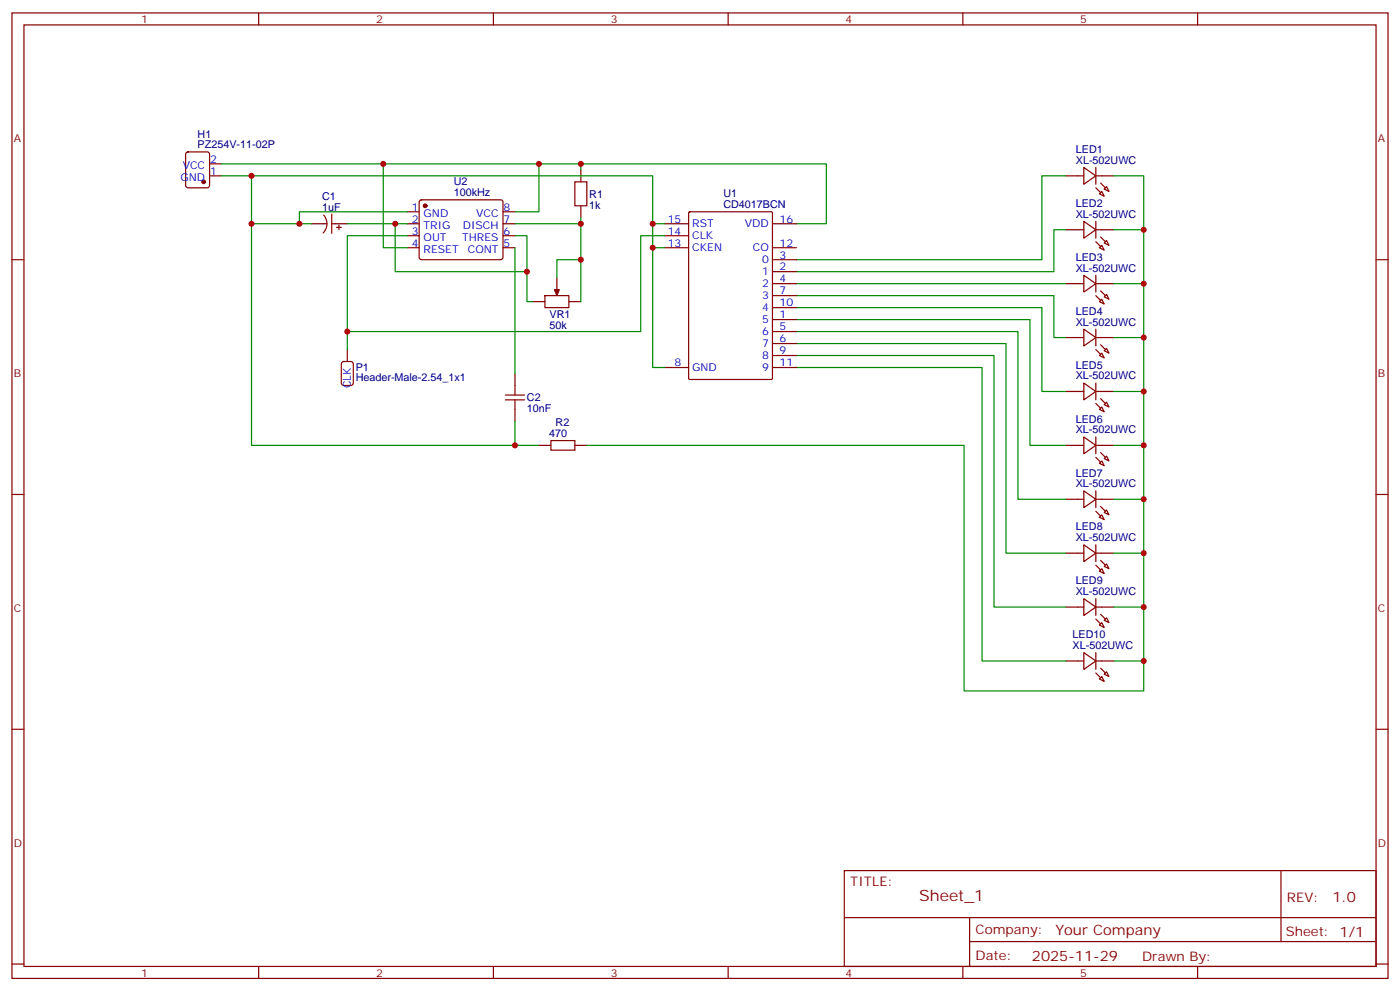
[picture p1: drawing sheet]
<svg xmlns="http://www.w3.org/2000/svg" width="412mm" height="292mm" viewBox="0 0 412 292" stroke-linecap="round" stroke-linejoin="round" font-family="sans-serif">
<g fill="none" stroke="#870000" stroke-width=".35">
<path d="M3.5 3.8h405.4v284.3h-405.4zM7.1 7.3h398.2v277.3h-398.2zM76.2 3.8v3.5M145.3 3.8v3.5M214.5 3.8v3.5M283.6 3.8v3.5M352.8 3.8v3.5M54.9 44.9l.5-.2h5.6l.7 .5v9.4l-.4 .7h-5.9l-.7-.4v-9.5zM61.7 51.8h3.6M61.7 48.3h3.6M123.7 59l.5-.2h23.3l.5 .2 .2 .5-.1 16.6-.6 .4-23.6-.1-.4-.6v-16.3zM169.3 53.6h3.6v7h-3.6z"/>
<path d="M171.1 50v3.6M314 51.8h5.3M319.3 49.3l3.5 2.5-3.5 2.5zM322.8 51.8h5.3M322.8 49.3v5M323.8 57.1l.8-.7 .7 1.4zM325.3 55.7l.7-.7 .7 1.4zM3.5 76.5h3.6M91.7 65.9h4.6M95.3 63.4a3.8 3.8 0 0 1-.1 5.2M97.7 65.9h4.6M97.7 63.1v5.6"/>
<path d="M99.1 67h1.4M99.8 66.3v1.4M119.9 62.4h3.6M119.9 65.9h3.6M119.9 69.4h3.6M119.9 73h3.6M148.2 62.4h3.5M148.2 65.9h3.5M148.2 69.4h3.5M148.2 73h3.5M171.1 60.6v3.5M195.8 65.9h7"/>
<path d="M195.8 69.4h7M195.8 73h7M202.9 62.5l.3-.1h24l.3 .1v48.9l-.1 .3-24.2 .1-.3-.2zM227.5 76.5h7.1M227.5 65.9h7.1M227.5 73h7.1M314 67.7h5.3M319.3 65.2l3.5 2.5-3.5 2.4zM322.8 65.2v4.9M322.8 67.7h5.3M323.8 73l.8-.8 .7 1.5zM325.3 71.5l.7-.7 .7 1.4z"/>
<path d="M405.3 76.5h3.6M157 88.8h3.5M160.5 87.1h7.1v3.5h-7.1zM164 81.8v3.5M167.6 88.8h3.5M227.5 83.5h7.1M227.5 94.1h7.1M227.5 80h7.1M227.5 97.6h7.1M227.5 87.1h7.1M227.5 90.6h7.1M314 83.5h5.3"/>
<path d="M314 99.4h5.3M319.3 81.1l3.5 2.4-3.5 2.5zM319.3 96.9l3.5 2.5-3.5 2.5zM322.8 81.1v4.9M322.8 96.9v5M322.8 83.5h5.3M322.8 99.4h5.3M323.8 88.8l.8-.7 .7 1.4zM325.3 87.4l.7-.7 .7 1.4zM100.8 106.7l.4-.2h2.2l.6 .4 .1 5.9-.5 .7h-2.4l-.6-.4-.1-5.9zM102.3 102.9v3.6M148.9 117.8h5.6"/>
<path d="M148.9 116.3h5.6M151.7 110v6.3M151.7 117.8v6.3M195.8 108.2h7M227.5 101.2h7.1M227.5 108.2h7.1M227.5 104.7h7.1M314 115.3h5.3M319.3 112.8l3.5 2.5-3.5 2.5zM322.8 112.8v5M322.8 115.3h5.3M323.8 104.7l.8-.7 .7 1.4z"/>
<path d="M325.3 103.3l.7-.7 .7 1.4zM325.3 119.2l.7-.7 .7 1.4zM158.7 131.2h3.6M162.3 129.8h7v2.8h-7zM169.3 131.2h3.6M314 131.2h5.3M319.3 128.7l3.5 2.5-3.5 2.4zM322.8 131.2h5.3M322.8 128.7v4.9M323.8 120.6l.8-.7 .7 1.4zM323.8 136.5l.8-.8 .7 1.5zM325.3 135l.7-.7 .7 1.4z"/>
<path d="M3.5 145.6h3.6M314 147h5.3M319.3 144.6l3.5 2.4-3.5 2.5zM322.8 144.6v4.9M322.8 147h5.3M323.8 152.3l.8-.7 .7 1.4zM325.3 150.9l.7-.7 .7 1.4zM405.3 145.6h3.6M314 162.9h5.3M314 178.8h5.3M319.3 160.4l3.5 2.5-3.5 2.5zM319.3 176.3l3.5 2.5-3.5 2.5z"/>
<path d="M322.8 160.4v5M322.8 176.3v5M322.8 162.9h5.3M322.8 178.8h5.3M323.8 168.2l.8-.7 .7 1.4zM325.3 166.8l.7-.7 .7 1.4zM314 194.7h5.3M319.3 192.2l3.5 2.5-3.5 2.4zM322.8 192.2v4.9M322.8 194.7h5.3M323.8 184.1l.8-.7 .7 1.4zM323.8 200l.8-.8 .7 1.5z"/>
<path d="M325.3 182.7l.7-.7 .7 1.4zM325.3 198.5l.7-.7 .7 1.4zM3.5 214.8h3.6M405.3 214.8h3.6M248.7 256.4h156.6v28.2h-156.6zM377.3 256.4v20.9M248.7 270.2h156.5M285.6 277.3h119.6M285.6 270.2v14.2M3.5 283.9h3.6M76.2 284.6v3.5M145.3 284.6v3.5"/>
<path d="M214.5 284.6v3.5M283.6 284.6v3.5M352.8 284.6v3.5M405.3 283.9h3.6"/>
</g>
<g fill="#870000" stroke="#870000" stroke-width=".35">
<path d="M163.3 85.3h1.4l-.7 1.8z"/>
<path d="M324.2 53.9l1.4 1.4z"/>
<path d="M322.8 55.3l1.4 1.4z"/>
<path d="M324.2 69.8l1.4 1.4z"/>
<path d="M322.8 71.2l1.4 1.4z"/>
<path d="M324.2 85.7l1.4 1.4z"/>
<path d="M322.8 87.1l1.4 1.4z"/>
<path d="M324.2 101.5l1.4 1.4z"/>
<path d="M322.8 102.9l1.4 1.5z"/>
<path d="M324.2 117.4l1.4 1.4z"/>
<path d="M322.8 118.8l1.4 1.4z"/>
<path d="M324.2 133.3l1.4 1.4z"/>
<path d="M322.8 134.7l1.4 1.4z"/>
<path d="M324.2 149.2l1.4 1.4z"/>
<path d="M322.8 150.6l1.4 1.4z"/>
<path d="M324.2 165l1.4 1.4z"/>
<path d="M322.8 166.4l1.4 1.5z"/>
<path d="M324.2 180.9l1.4 1.4z"/>
<path d="M322.8 182.3l1.4 1.4z"/>
<path d="M324.2 196.8l1.4 1.4z"/>
<path d="M322.8 198.2l1.4 1.4z"/>
<circle cx="125.2" cy="60.6" r=".53"/>
<circle cx="60" cy="53.6" r=".53"/>
</g>
<g fill="none" stroke="#008700" stroke-width=".35">
<path d="M65.3 48.3h178.1v17.6h-8.8M65.3 51.8h8.8v14.1h17.6M74.1 51.8h118.2v14.1M112.9 48.3v24.7h7M158.7 48.3v14.1h-7M171.1 48.3v1.7M314 51.8h-7.1v24.7h-72.3M328.1 51.8h8.8v151.7h-52.9v-72.3h-111.1M74.1 65.9v65.3h77.6M102.3 65.9h17.6M116.4 65.9v14.1h38.8M119.9 62.4h-31.7v3.5"/>
<path d="M119.9 69.4h-17.6v33.5M151.7 65.9h19.4v22.9M151.7 69.4h3.5v19.4h1.8M151.7 73v37M171.1 76.5h-7.1v5.3M171.1 64.1v1.8M195.8 69.4h-7.1v28.2h-86.4M195.8 73h-3.5v35.2h3.5M195.8 65.9h-3.5v7.1M314 67.7h-3.6v12.3h-75.8M328.1 67.7h8.8M234.6 87.1h75.8v12.3h3.6"/>
<path d="M234.6 90.6h72.3v24.7h7.1M234.6 94.1h68.8v37.1h10.6M234.6 97.6h65.3v49.4h14.1M234.6 83.5h79.4M328.1 83.5h8.8M328.1 99.4h8.8M234.6 101.2h61.7v61.7h17.7M234.6 104.7h58.2v74.1h21.2M234.6 108.2h54.7v86.5h24.7M328.1 115.3h8.8M151.7 124.1v7.1h7M328.1 131.2h8.8"/>
<path d="M328.1 147h8.8M328.1 162.9h8.8M328.1 178.8h8.8M328.1 194.7h8.8"/>
</g>
<g fill="#c00">
<circle cx="112.9" cy="48.3" r=".88"/>
<circle cx="158.8" cy="48.3" r=".88"/>
<circle cx="171.1" cy="48.3" r=".88"/>
<circle cx="171.1" cy="65.9" r=".88"/>
<circle cx="171.1" cy="76.5" r=".88"/>
<circle cx="155.2" cy="80" r=".88"/>
<circle cx="116.4" cy="65.9" r=".88"/>
<circle cx="88.2" cy="65.9" r=".88"/>
<circle cx="74.1" cy="65.9" r=".88"/>
<circle cx="151.7" cy="131.2" r=".88"/>
<circle cx="102.3" cy="97.6" r=".88"/>
<circle cx="192.3" cy="73" r=".88"/>
<circle cx="74.1" cy="51.8" r=".88"/>
<circle cx="192.3" cy="65.9" r=".88"/>
<circle cx="336.9" cy="67.7" r=".88"/>
<circle cx="336.9" cy="83.5" r=".88"/>
<circle cx="336.9" cy="99.4" r=".88"/>
<circle cx="336.9" cy="115.3" r=".88"/>
<circle cx="336.9" cy="131.2" r=".88"/>
<circle cx="336.9" cy="147" r=".88"/>
<circle cx="336.9" cy="162.9" r=".88"/>
<circle cx="336.9" cy="178.8" r=".88"/>
<circle cx="336.9" cy="194.7" r=".88"/>
</g>
<text font-size="4.6" fill="#800" x="270.8" y="265.4">Sheet_1</text>
<g font-size="4.2" fill="#800">
<text x="392.5" y="265.7">1.0</text>
<text x="310.9" y="275.2">Your Company</text>
<text x="304" y="283">2025-11-29</text>
</g>
<g font-size="3.9" fill="#800">
<text x="250.5" y="261">TITLE:</text>
<text x="379.1" y="265.7">REV:</text>
<text x="287.4" y="275.2">Company:</text>
<text x="378.7" y="275.8">Sheet: 1/1</text>
<text x="287.4" y="282.9">Date:</text>
<text x="336.4" y="282.9">Drawn By:</text>
</g>
<g font-size="3.2" fill="#800">
<text x="41.6" y="6.8">1</text>
<text x="110.8" y="6.8">2</text>
<text x="179.9" y="6.8">3</text>
<text x="249.1" y="6.8">4</text>
<text x="318.2" y="6.8">5</text>
<text x="4.1" y="41.9">A</text>
<text x="405.9" y="41.9">A</text>
<text x="4.1" y="111.1">B</text>
<text x="405.9" y="111.1">B</text>
<text x="4.1" y="180.2">C</text>
<text x="405.9" y="180.2">C</text>
<text x="4.1" y="249.3">D</text>
<text x="405.9" y="249.3">D</text>
<text x="41.6" y="287.6">1</text>
<text x="110.8" y="287.6">2</text>
<text x="179.9" y="287.6">3</text>
<text x="249.1" y="287.6">4</text>
<text x="318.2" y="287.6">5</text>
</g>
<g font-size="3.2" fill="#000080">
<text x="58.2" y="40.5">H1</text>
<text x="58.2" y="43.7">PZ254V-11-02P</text>
<text x="316.9" y="45.1">LED1</text>
<text x="316.9" y="48.3">XL-502UWC</text>
<text x="94.9" y="58.8">C1</text>
<text x="133.7" y="57.7">100kHz</text>
<text x="133.7" y="54.5">U2</text>
<text x="173.6" y="58.3">R1</text>
<text x="213.1" y="58.1">U1</text>
<text x="94.9" y="62">1uF</text>
<text x="173.6" y="61.4">1k</text>
<text x="213.1" y="61.2">CD4017BCN</text>
<text x="316.9" y="64.1">XL-502UWC</text>
<text x="316.9" y="61">LED2</text>
<text x="316.9" y="76.8">LED3</text>
<text x="316.9" y="80">XL-502UWC</text>
<text x="161.9" y="93.7">VR1</text>
<text x="316.9" y="95.9">XL-502UWC</text>
<text x="316.9" y="92.7">LED4</text>
<text x="161.9" y="96.8">50k</text>
<text x="104.8" y="112.3">Header-Male-2.54_1x1</text>
<text x="104.8" y="109.1">P1</text>
<text x="316.9" y="111.8">XL-502UWC</text>
<text x="316.9" y="108.6">LED5</text>
<text x="155.2" y="118.2">C2</text>
<text x="155.2" y="121.4">10nF</text>
<text x="163.7" y="125.5">R2</text>
<text x="316.9" y="124.5">LED6</text>
<text x="161.8" y="128.8">470</text>
<text x="316.9" y="127.6">XL-502UWC</text>
<text x="316.9" y="143.5">XL-502UWC</text>
<text x="316.9" y="140.3">LED7</text>
<text x="316.9" y="159.4">XL-502UWC</text>
<text x="316.9" y="156.2">LED8</text>
<text x="316.9" y="172.1">LED9</text>
<text x="316.9" y="175.3">XL-502UWC</text>
<text x="316" y="191.1">XL-502UWC</text>
<text x="316" y="188">LED10</text>
</g>
<g font-size="3.2" fill="#00f">
<text x="61.9" y="47.9">2</text>
<text x="53.1" y="53.2">GND</text>
<text x="53.8" y="49.7">VCC</text>
<text x="61.9" y="51.4">1</text>
<text x="121.3" y="62">1</text>
<text x="121.3" y="65.5">2</text>
<text x="124.8" y="63.8">GND</text>
<text x="140.3" y="63.8">VCC</text>
<text x="148.3" y="65.5">7</text>
<text x="148.3" y="62">8</text>
<text x="196.7" y="65.5">15</text>
<text x="229.7" y="65.5">16</text>
<text x="121.3" y="69.1">3</text>
<text x="124.8" y="67.3">TRIG</text>
<text x="124.8" y="70.8">OUT</text>
<text x="136.1" y="70.8">THRES</text>
<text x="136.3" y="67.3">DISCH</text>
<text x="148.3" y="69.1">6</text>
<text x="196.7" y="69.1">14</text>
<text x="203.9" y="67">RST</text>
<text x="203.9" y="70.5">CLK</text>
<text x="219.4" y="67">VDD</text>
<text x="121.3" y="72.6">4</text>
<text x="124.8" y="74.4">RESET</text>
<text x="137.8" y="74.4">CONT</text>
<text x="148.3" y="72.6">5</text>
<text x="196.7" y="72.6">13</text>
<text x="203.9" y="74">CKEN</text>
<text x="221.8" y="74">CO</text>
<text x="224.5" y="77.5">0</text>
<text x="229.7" y="76.1">3</text>
<text x="229.7" y="72.6">12</text>
<text x="224.5" y="81.1">1</text>
<text x="229.7" y="79.7">2</text>
<text x="229.7" y="83.2">4</text>
<text x="224.5" y="84.6">2</text>
<text x="224.5" y="88.1">3</text>
<text x="229.7" y="86.7">7</text>
<text x="224.5" y="95.2">5</text>
<text x="224.5" y="91.7">4</text>
<text x="229.7" y="93.8">1</text>
<text x="229.7" y="90.2">10</text>
<text x="224.5" y="98.7">6</text>
<text x="229.7" y="97.3">5</text>
<text x="229.7" y="100.8">6</text>
<text x="198.7" y="107.9">8</text>
<text x="224.5" y="102.2">7</text>
<text x="224.5" y="105.8">8</text>
<text x="229.7" y="104.4">9</text>
<text x="229.7" y="107.9">11</text>
<text x="203.9" y="109.3">GND</text>
<text x="224.5" y="109.3">9</text>
<text x="103.4" y="114.4" transform="rotate(-90 103.4 114.4)">CLK</text>
</g>
</svg>
